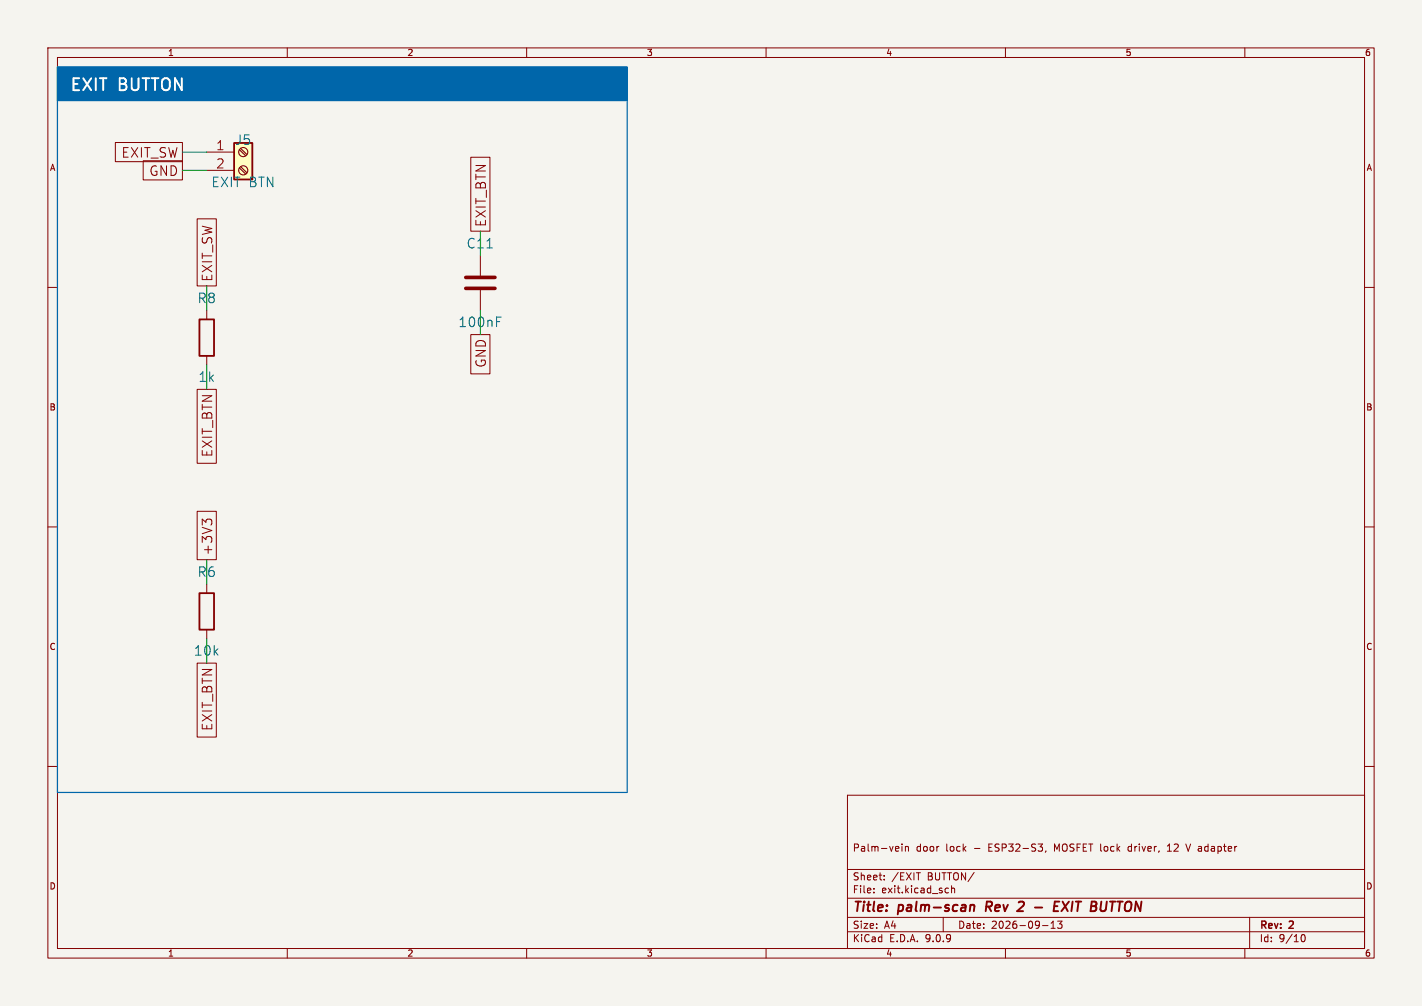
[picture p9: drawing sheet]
<svg xmlns="http://www.w3.org/2000/svg" width="297mm" height="210mm" viewBox="0 0 297 210" stroke-linecap="round" stroke-linejoin="round" font-family="sans-serif">
<path d="M0 0h297v210h-297z" fill="#f5f4ef" stroke="#f5f4ef" stroke-width=".21"/>
<g fill="none" stroke="#840000" stroke-width=".21">
<path d="M10 10h277v190h-277zM12 12h273v186h-273zM60 10v2M110 10v2M160 10v2M210 10v2M260 10v2M10 60h2M285 60h2M10 110h2M285 110h2M10 160h2"/>
<path d="M177 166h108v32h-108zM188.4 176.2v.1M188.4 176.7v1M189.1 176.7v1M189.1 176.8l.2-.1 .4 .1v.9M216.8 176.2h.9l-.5 .6M217.5 176.8l.2 .3v.3l-.2 .3M218.5 177.6l-.2 .3M235.7 176.8v.8M243.8 177.7h.9M244.2 176.2l-.4 .4M247.7 176.2l.5 1.5"/>
<path d="M285 160h2M60 198v2M110 198v2M160 198v2M177 194.5h108M177 191.5h108M177 187.5h108M177 181.5h108M182.5 186.3v.1M182.5 185.5v.1M184.7 183.6v.1M184.7 182.8v.1"/>
<path d="M191.4 182.2h.8M197 191.5v3M197.7 185.4l.4 .1M198.1 186.3l-.4 .1M198.7 185.5l.3-.1 .3 .1 .1 .9M198.7 184.9v1.5M210 198v2M217.7 193.2h1.2M219.5 193.8h.9M219.5 192.7l.5-.4v1.5M220.9 192.3h.9l-.5 .6 .4 .1v.7l-.2 .1-.6-.1M260 198v2"/>
<path d="M261 191.5v6.5M271.7 195.7l.2-.5 .2-.1a.8 .8 0 0 1 .5 .7 .8 .8 0 0 1-.5 .8l-.2-.1-.2-.5"/>
</g>
<path d="M202.7 189.1l.3-.2 .5 .1-.1 1.2M202.7 188.9l-.2 1.3M206.1 188.2l-.2 2M213.1 188.2h.5M213.7 189.1l-1.3 1.1h1.3M216.2 189.4h1.5M220.2 189.2h.7M221.3 188.2h-1l-.2 2h.9M221.9 188.2l1.1 2M223.3 188.2l-1.6 2" fill="none" stroke="#840000" stroke-width=".4"/>
<path d="M12 14h119v7h-119z" fill="#06a"/>
<path d="M41.7 66.7h3v7.6h-3zM41.7 123.8h3v7.6h-3z" fill="none" stroke="#840000" stroke-width=".38"/>
<path d="M100.3 53.3v4.2M43.2 64.8v1.9M43.2 74.3v1.9M100.3 60.6v4.2M43.2 121.9v1.9M43.2 131.4v2" fill="none" stroke="#840000" stroke-width=".21"/>
<path d="M97.3 57.9h6.1M97.3 60.2h6.1" fill="none" stroke="#840000" stroke-width=".76"/>
<path d="M103.7 66.2h1" fill="none" stroke="#006464" stroke-width=".21"/>
<path d="M48.9 29.8h3.8v7.7h-3.8z" fill="#ffffc2"/>
<path d="M48.9 29.8h3.8v7.7h-3.8z" fill="none" stroke="#840000" stroke-width=".38"/>
<g fill="none" stroke="#840000" stroke-width=".23">
<path d="M50 31.3l1.3 1.2M50 35.1l1.3 1.2M50.3 31l1.3 1.2M50.3 34.8l1.3 1.3"/>
<circle cx="50.8" cy="31.7" r=".95"/>
<circle cx="50.8" cy="35.6" r=".95"/>
</g>
<path d="M24.1 29.7h14v4.1h-14zM29.9 33.6h8.2v4h-8.2zM43.2 31.8h5.7M43.2 35.6h5.7M98.3 32.8h4v15.5h-4zM41.2 45.7h4v14h-4zM98.3 69.9h4v8.1h-4zM41.2 81.3h4v15.4h-4zM41.2 106.7h4v10.1h-4zM43 109l-.8-.6v1.2M43 108.8l.4-.4h.5l.3 .4M41.2 138.4h4v15.5h-4z" fill="none" stroke="#840000" stroke-width=".21"/>
<path d="M38.1 35.6h5.1M38.1 31.8h5.1M43.2 59.7v5.1M100.3 48.3v5M43.2 76.2v5.1M100.3 64.8v5.1M43.2 116.8v5.1M43.2 133.4v5" fill="none" stroke="#009600" stroke-width=".21"/>
<path d="M12 14h119v151.4h-119zM12 14h119v7h-119z" fill="none" stroke="#06a" stroke-width=".25"/>
<g font-size="3.5" fill="#fff">
<text x="14.5" y="19.1">EXIT</text>
<text x="24.8" y="19.1">BUTTON</text>
</g>
<g font-size="2.8" fill="#840000">
<text x="25.4" y="33.1">EXIT_SW</text>
<text x="31.2" y="36.9">GND</text>
<text x="101.7" y="47.5" transform="rotate(-90 101.7 47.5)">EXIT_BTN</text>
<text x="44.6" y="58.9" transform="rotate(-90 44.6 58.9)">EXIT_SW</text>
<text x="101.7" y="76.8" transform="rotate(-90 101.7 76.8)">GND</text>
<text x="44.6" y="95.4" transform="rotate(-90 44.6 95.4)">EXIT_BTN</text>
<text x="44.6" y="116.1" transform="rotate(-90 44.6 116.1)">+3V3</text>
<text x="44.6" y="152.6" transform="rotate(-90 44.6 152.6)">EXIT_BTN</text>
<text x="178" y="190.9">Title:</text>
<text x="187.7" y="190.9">palm-scan</text>
<text x="206.7" y="190.9">Rev</text>
<text x="214.3" y="190.9">2</text>
<text x="223.3" y="190.9">EXIT BUTTON</text>
</g>
<g font-size="2.8" fill="#006464">
<text x="49.1" y="30.5">J5</text>
<text x="44.1" y="39.3">EXIT BTN</text>
<text x="97.4" y="52.1">C11</text>
<text x="41.2" y="63.5">R8</text>
<text x="95.7" y="68.5">100nF</text>
<text x="41.4" y="79.9">1k</text>
<text x="41.2" y="120.6">R6</text>
<text x="40.4" y="137.1">10k</text>
</g>
<g font-size="2.7" fill="#a90000">
<text x="45.1" y="31.5">1</text>
<text x="45.1" y="35.3">2</text>
</g>
<g font-size="2.1" fill="#840000">
<text x="178" y="178">Palm-vein</text>
<text x="191.3" y="178">door</text>
<text x="197.6" y="178">lock</text>
<text x="203.5" y="178">-</text>
<text x="206.7" y="178">ESP32-S3,</text>
<text x="220.6" y="178">MOSFET lock</text>
<text x="236.3" y="178">driver,</text>
<text x="244.7" y="178">12</text>
<text x="248.8" y="178">V adapter</text>
<text x="178" y="184">Sheet:</text>
<text x="186.2" y="184">/EXIT</text>
<text x="193.7" y="184">BUTTON/</text>
<text x="178" y="186.7">File:</text>
<text x="184.1" y="186.7">exit.kicad_sch</text>
<text x="178" y="196.9">KiCad</text>
<text x="178" y="194.1">Size:</text>
<text x="184.7" y="194.1">A4</text>
<text x="185.7" y="196.9">E.D.A.</text>
<text x="193.3" y="196.9">9.0.9</text>
<text x="200" y="194.1">Date:</text>
<text x="207" y="194.1">2026-09-13</text>
<text x="263" y="194.3">Rev:</text>
<text x="263" y="196.9">Id:</text>
<text x="267.1" y="196.9">9/10</text>
<text x="269.4" y="194.3">2</text>
</g>
<g font-size="1.8" fill="#840000">
<text x="35" y="11.9">1</text>
<text x="85" y="11.9">2</text>
<text x="135" y="11.9">3</text>
<text x="185" y="11.9">4</text>
<text x="235" y="11.9">5</text>
<text x="285" y="11.9">6</text>
<text x="10.3" y="35.9">A</text>
<text x="285.3" y="35.9">A</text>
<text x="10.3" y="85.9">B</text>
<text x="285.3" y="85.9">B</text>
<text x="10.3" y="135.9">C</text>
<text x="285.3" y="135.9">C</text>
<text x="10.3" y="185.9">D</text>
<text x="285.3" y="185.9">D</text>
<text x="35" y="199.9">1</text>
<text x="85" y="199.9">2</text>
<text x="135" y="199.9">3</text>
<text x="185" y="199.9">4</text>
<text x="235" y="199.9">5</text>
<text x="285" y="199.9">6</text>
</g>
</svg>
